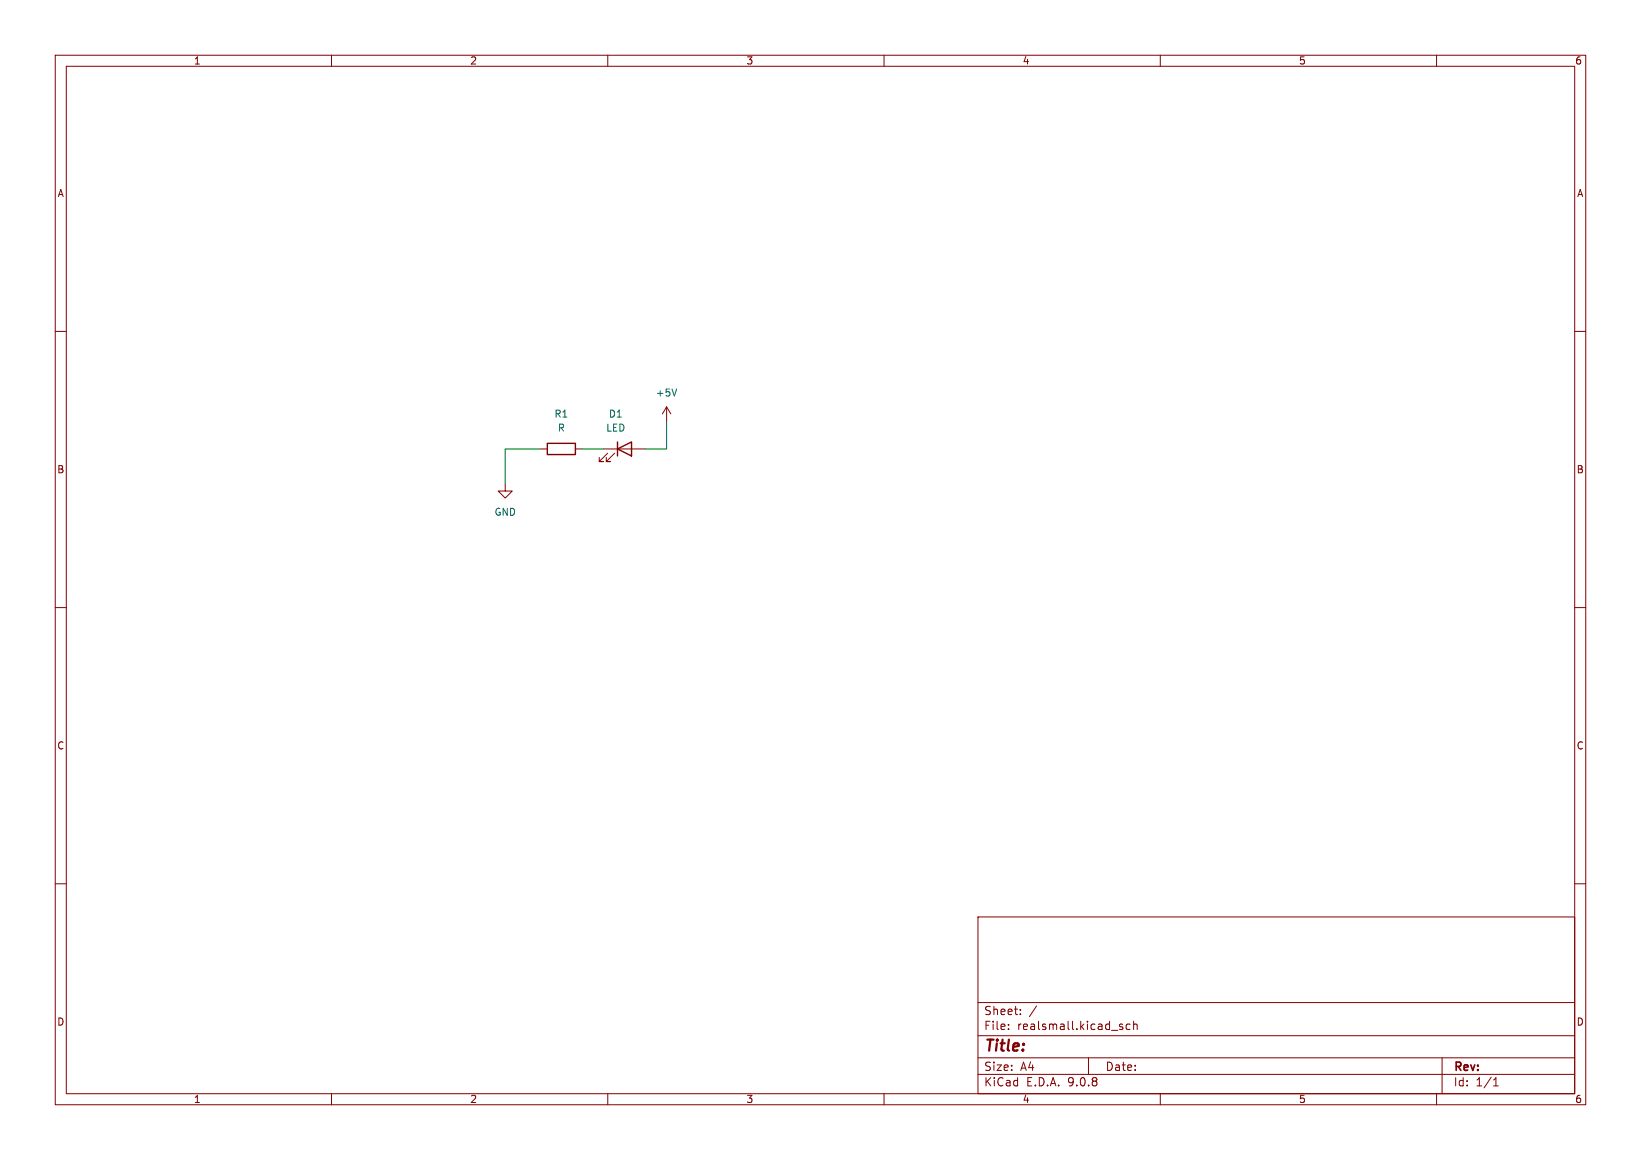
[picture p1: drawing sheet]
(kicad_sch
 (version 20250114)
 (generator "eeschema")
 (generator_version "9.0")
 (paper "A4")
 (lib_symbols
  (symbol "Device:LED"
   (pin_numbers (hide yes))
   (pin_names
    (offset 1.016) (hide yes)) (exclude_from_sim no) (in_bom yes) (on_board yes)
   (property "Reference" "D" (at 0 2.54 0) (effects (font (size 1.27 1.27))))
   (property "Value" "LED" (at 0 -2.54 0) (effects (font (size 1.27 1.27))))
   (property "Footprint" "" (at 0 0 0) (effects (font (size 1.27 1.27)) (hide yes)))
   (property "Datasheet" "~" (at 0 0 0) (effects (font (size 1.27 1.27)) (hide yes)))
   (property "Description" "Light emitting diode" (at 0 0 0) (effects (font (size 1.27 1.27)) (hide yes)))
   (symbol "LED_0_1"
    (polyline (pts (xy -3.048 -0.762) (xy -4.572 -2.286) (xy -3.81 -2.286) (xy -4.572 -2.286) (xy -4.572 -1.524)) (stroke (width 0) (type default)) (fill (type none)))
    (polyline (pts (xy -1.778 -0.762) (xy -3.302 -2.286) (xy -2.54 -2.286) (xy -3.302 -2.286) (xy -3.302 -1.524)) (stroke (width 0) (type default)) (fill (type none)))
    (polyline (pts (xy -1.27 0) (xy 1.27 0)) (stroke (width 0) (type default)) (fill (type none)))
    (polyline (pts (xy -1.27 -1.27) (xy -1.27 1.27)) (stroke (width 0.254) (type default)) (fill (type none)))
    (polyline (pts (xy 1.27 -1.27) (xy 1.27 1.27) (xy -1.27 0) (xy 1.27 -1.27)) (stroke (width 0.254) (type default)) (fill (type none))))
   (symbol "LED_1_1"
    (pin passive line (at -3.81 0 0) (length 2.54) (name "K" (effects (font (size 1.27 1.27)))) (number "1" (effects (font (size 1.27 1.27)))))
    (pin passive line (at 3.81 0 180) (length 2.54) (name "A" (effects (font (size 1.27 1.27)))) (number "2" (effects (font (size 1.27 1.27))))))
   (embedded_fonts no))
  (symbol "Device:R"
   (pin_numbers (hide yes))
   (pin_names
    (offset 0)) (exclude_from_sim no) (in_bom yes) (on_board yes)
   (property "Reference" "R" (at 2.032 0 90) (effects (font (size 1.27 1.27))))
   (property "Value" "R" (at 0 0 90) (effects (font (size 1.27 1.27))))
   (property "Footprint" "" (at -1.778 0 90) (effects (font (size 1.27 1.27)) (hide yes)))
   (property "Datasheet" "~" (at 0 0 0) (effects (font (size 1.27 1.27)) (hide yes)))
   (property "Description" "Resistor" (at 0 0 0) (effects (font (size 1.27 1.27)) (hide yes)))
   (symbol "R_0_1"
    (rectangle (start -1.016 -2.54) (end 1.016 2.54) (stroke (width 0.254) (type default)) (fill (type none))))
   (symbol "R_1_1"
    (pin passive line (at 0 3.81 270) (length 1.27) (name "~" (effects (font (size 1.27 1.27)))) (number "1" (effects (font (size 1.27 1.27)))))
    (pin passive line (at 0 -3.81 90) (length 1.27) (name "~" (effects (font (size 1.27 1.27)))) (number "2" (effects (font (size 1.27 1.27))))))
   (embedded_fonts no))
  (symbol "power:+5V"
   (power)
   (pin_names
    (offset 0)) (exclude_from_sim no) (in_bom yes) (on_board yes)
   (property "Reference" "#PWR" (at 0 -3.81 0) (effects (font (size 1.27 1.27)) (hide yes)))
   (property "Value" "+5V" (at 0 3.556 0) (effects (font (size 1.27 1.27))))
   (property "Footprint" "" (at 0 0 0) (effects (font (size 1.27 1.27)) (hide yes)))
   (property "Datasheet" "" (at 0 0 0) (effects (font (size 1.27 1.27)) (hide yes)))
   (property "Description" "Power symbol creates a global label with name \"+5V\"" (at 0 0 0) (effects (font (size 1.27 1.27)) (hide yes)))
   (symbol "+5V_0_1"
    (polyline (pts (xy -0.762 1.27) (xy 0 2.54)) (stroke (width 0) (type default)) (fill (type none)))
    (polyline (pts (xy 0 2.54) (xy 0.762 1.27)) (stroke (width 0) (type default)) (fill (type none)))
    (polyline (pts (xy 0 0) (xy 0 2.54)) (stroke (width 0) (type default)) (fill (type none))))
   (symbol "+5V_1_1"
    (pin power_in line (at 0 0 90) (length 0) (hide yes) (name "+5V" (effects (font (size 1.27 1.27)))) (number "1" (effects (font (size 1.27 1.27))))))
   (embedded_fonts no))
  (symbol "power:GND"
   (power)
   (pin_names
    (offset 0)) (exclude_from_sim no) (in_bom yes) (on_board yes)
   (property "Reference" "#PWR" (at 0 -6.35 0) (effects (font (size 1.27 1.27)) (hide yes)))
   (property "Value" "GND" (at 0 -3.81 0) (effects (font (size 1.27 1.27))))
   (property "Footprint" "" (at 0 0 0) (effects (font (size 1.27 1.27)) (hide yes)))
   (property "Datasheet" "" (at 0 0 0) (effects (font (size 1.27 1.27)) (hide yes)))
   (property "Description" "Power symbol creates a global label with name \"GND\" , ground" (at 0 0 0) (effects (font (size 1.27 1.27)) (hide yes)))
   (symbol "GND_0_1"
    (polyline (pts (xy 0 0) (xy 0 -1.27) (xy 1.27 -1.27) (xy 0 -2.54) (xy -1.27 -1.27) (xy 0 -1.27)) (stroke (width 0) (type default)) (fill (type none))))
   (symbol "GND_1_1"
    (pin power_in line (at 0 0 270) (length 0) (hide yes) (name "GND" (effects (font (size 1.27 1.27)))) (number "1" (effects (font (size 1.27 1.27))))))
   (embedded_fonts no)))
 (wire
  (pts (xy 120.65 76.2) (xy 120.65 81.28))
  (stroke (width 0) (type default)))
 (wire
  (pts (xy 97.79 81.28) (xy 91.44 81.28))
  (stroke (width 0) (type default)))
 (wire
  (pts (xy 120.65 81.28) (xy 116.84 81.28))
  (stroke (width 0) (type default)))
 (wire
  (pts (xy 105.41 81.28) (xy 109.22 81.28))
  (stroke (width 0) (type default)))
 (wire
  (pts (xy 91.44 81.28) (xy 91.44 87.63))
  (stroke (width 0) (type default)))
 (symbol
  (lib_id "power:GND")
  (at 91.44 87.63 0)
  (unit 1)
  (exclude_from_sim no)
  (in_bom yes)
  (on_board yes)
  (dnp no)
  (fields_autoplaced yes)
  (property "Reference" "#PWR02" (at 91.44 93.98 0) (effects (font (size 1.27 1.27)) (hide yes)))
  (property "Value" "GND" (at 91.44 92.71 0) (effects (font (size 1.27 1.27))))
  (property "Footprint" "" (at 91.44 87.63 0) (effects (font (size 1.27 1.27)) (hide yes)))
  (property "Datasheet" "" (at 91.44 87.63 0) (effects (font (size 1.27 1.27)) (hide yes)))
  (property "Description" "Power symbol creates a global label with name \"GND\" , ground" (at 91.44 87.63 0) (effects (font (size 1.27 1.27)) (hide yes)))
  (pin "1"))
 (symbol
  (lib_id "Device:LED")
  (at 113.03 81.28 0)
  (unit 1)
  (exclude_from_sim no)
  (in_bom yes)
  (on_board yes)
  (dnp no)
  (fields_autoplaced yes)
  (property "Reference" "D1" (at 111.4425 74.93 0) (effects (font (size 1.27 1.27))))
  (property "Value" "LED" (at 111.4425 77.47 0) (effects (font (size 1.27 1.27))))
  (property "Footprint" "" (at 113.03 81.28 0) (effects (font (size 1.27 1.27)) (hide yes)))
  (property "Datasheet" "~" (at 113.03 81.28 0) (effects (font (size 1.27 1.27)) (hide yes)))
  (property "Description" "Light emitting diode" (at 113.03 81.28 0) (effects (font (size 1.27 1.27)) (hide yes)))
  (pin "1")
  (pin "2"))
 (symbol
  (lib_id "power:+5V")
  (at 120.65 76.2 0)
  (unit 1)
  (exclude_from_sim no)
  (in_bom yes)
  (on_board yes)
  (dnp no)
  (fields_autoplaced yes)
  (property "Reference" "#PWR01" (at 120.65 80.01 0) (effects (font (size 1.27 1.27)) (hide yes)))
  (property "Value" "+5V" (at 120.65 71.12 0) (effects (font (size 1.27 1.27))))
  (property "Footprint" "" (at 120.65 76.2 0) (effects (font (size 1.27 1.27)) (hide yes)))
  (property "Datasheet" "" (at 120.65 76.2 0) (effects (font (size 1.27 1.27)) (hide yes)))
  (property "Description" "Power symbol creates a global label with name \"+5V\"" (at 120.65 76.2 0) (effects (font (size 1.27 1.27)) (hide yes)))
  (pin "1"))
 (symbol
  (lib_id "Device:R")
  (at 101.6 81.28 90)
  (unit 1)
  (exclude_from_sim no)
  (in_bom yes)
  (on_board yes)
  (dnp no)
  (fields_autoplaced yes)
  (property "Reference" "R1" (at 101.6 74.93 90) (effects (font (size 1.27 1.27))))
  (property "Value" "R" (at 101.6 77.47 90) (effects (font (size 1.27 1.27))))
  (property "Footprint" "" (at 101.6 83.058 90) (effects (font (size 1.27 1.27)) (hide yes)))
  (property "Datasheet" "~" (at 101.6 81.28 0) (effects (font (size 1.27 1.27)) (hide yes)))
  (property "Description" "Resistor" (at 101.6 81.28 0) (effects (font (size 1.27 1.27)) (hide yes)))
  (pin "1")
  (pin "2"))
 (sheet_instances
  (path ""
   (page "1")))
 (embedded_fonts no))
